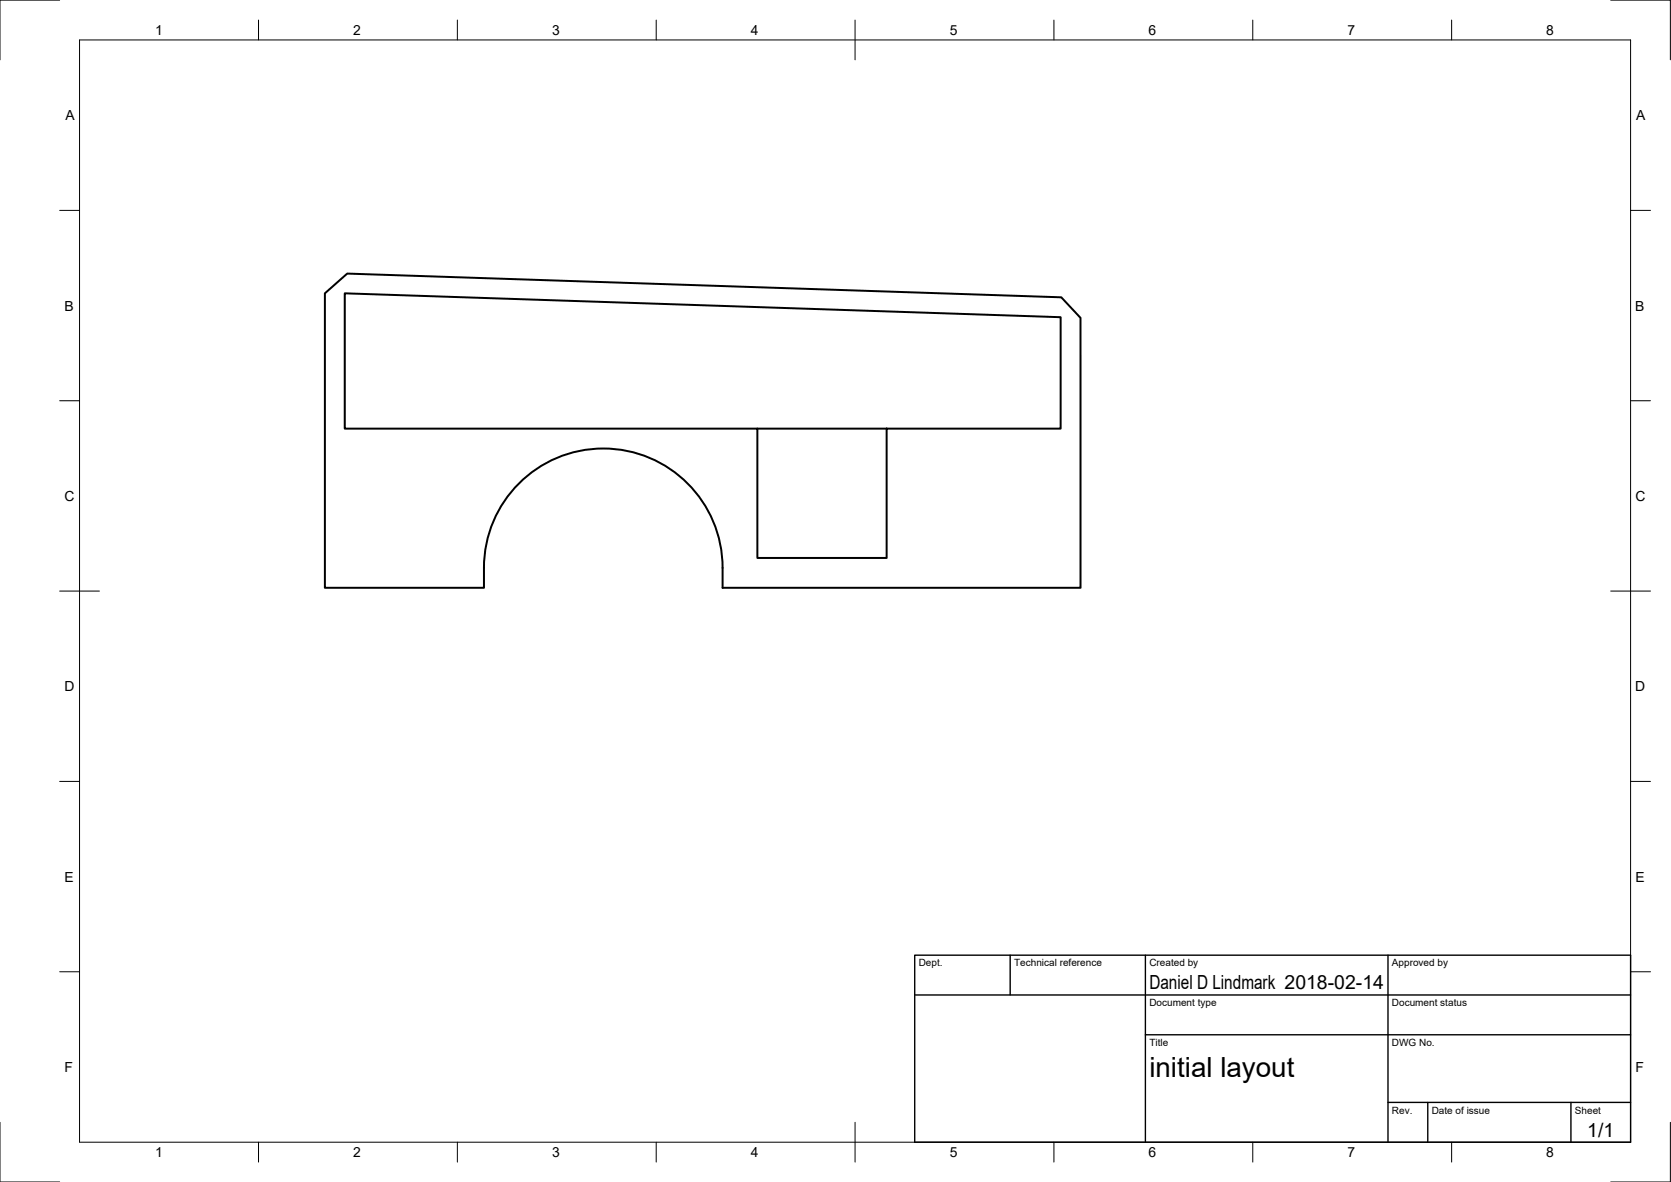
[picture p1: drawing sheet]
<svg xmlns="http://www.w3.org/2000/svg" width="420mm" height="297mm" viewBox="0 0 420 297" stroke-linecap="round" stroke-linejoin="round" font-family="sans-serif">
<!-- layer: Visible -->
<path d="M81.7 73.7l5.6-4.9 179.6 5.9 4.8 5.2v67.8h-90a40.2 40.2 0 0 0-1.3-13.6 30 30 0 0 0-33.1-21.1 30 30 0 0 0-25.6 29.7v5h-40zM86.7 73.7l180 6v28h-43.8v32.5h-32.5v-32.5h-103.7zM190.4 107.7h32.5" fill="none" stroke="#000" stroke-width=".5"/>
<!-- layer: Border -->
<g fill="none" stroke="#000" stroke-width=".25">
<path d="M15 0h-15v15M20 10h390v277h-390zM65 5v5M115 5v5M165 5v5M215 5v10M265 5v5M315 5v5M365 5v5M405 0h15v15M15 52.9h5M410 52.9h5"/>
<path d="M15 100.7h5M410 100.7h5M15 148.5h10M405 148.5h10M15 196.4h5M410 196.4h5M15 244.2h5M410 244.2h5M0 282v15h15M65 287v5M115 287v5M165 287v5"/>
<path d="M215 282v10M265 287v5M315 287v5M365 287v5M420 282v15h-15"/>
</g>
<!-- layer: TitleBlock -->
<path d="M230 240h180v47h-180zM230 250h180M254 240v10M288 240v47M349 240v47M288 260h122M349 277h61M359 277v10M395 277v10" fill="none" stroke="#000" stroke-width=".35"/>
<text font-size="7" x="289" y="270.5">initial layout</text>
<g font-size="4.9">
<text x="289" y="248.5">Daniel D Lindmark 2018-02-14</text>
<text x="399.1" y="285.7">1/1</text>
</g>
<g font-size="3.5">
<text x="39" y="8.8">1</text>
<text x="88.8" y="8.8">2</text>
<text x="138.8" y="8.8">3</text>
<text x="188.7" y="8.8">4</text>
<text x="238.8" y="8.8">5</text>
<text x="288.7" y="8.8">6</text>
<text x="338.8" y="8.8">7</text>
<text x="388.8" y="8.8">8</text>
<text x="16.4" y="30.2">A</text>
<text x="411.4" y="30.2">A</text>
<text x="16.2" y="78">B</text>
<text x="411.2" y="78">B</text>
<text x="16.2" y="125.9">C</text>
<text x="411.2" y="125.9">C</text>
<text x="16.2" y="173.7">D</text>
<text x="411.2" y="173.7">D</text>
<text x="16.2" y="221.5">E</text>
<text x="411.2" y="221.5">E</text>
<text x="16.2" y="269.4">F</text>
<text x="411.2" y="269.4">F</text>
<text x="39" y="290.8">1</text>
<text x="88.8" y="290.8">2</text>
<text x="138.8" y="290.8">3</text>
<text x="188.7" y="290.8">4</text>
<text x="238.8" y="290.8">5</text>
<text x="288.7" y="290.8">6</text>
<text x="338.8" y="290.8">7</text>
<text x="388.8" y="290.8">8</text>
</g>
<g font-size="2.5">
<text x="231" y="242.8">Dept.</text>
<text x="255" y="242.8">Technical reference</text>
<text x="289" y="242.8">Created by</text>
<text x="350" y="242.8">Approved by</text>
<text x="289" y="252.8">Document type</text>
<text x="350" y="252.8">Document status</text>
<text x="289" y="262.8">Title</text>
<text x="350" y="262.8">DWG No.</text>
<text x="350" y="279.8">Rev.</text>
<text x="360" y="279.8">Date of issue</text>
<text x="396" y="279.8">Sheet</text>
</g>
</svg>
